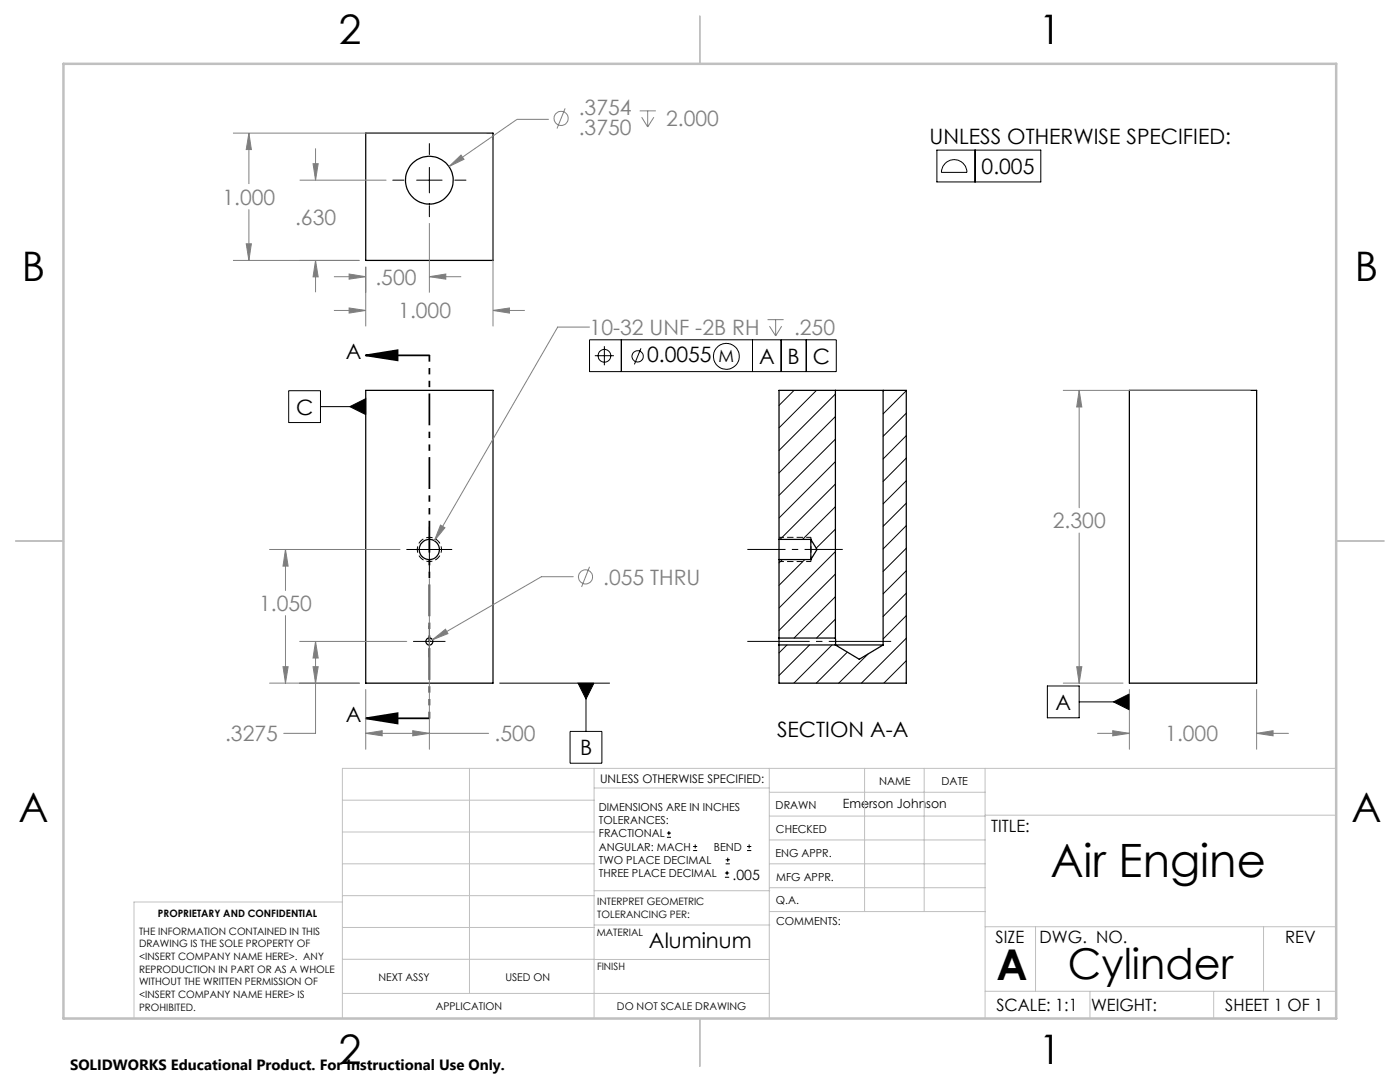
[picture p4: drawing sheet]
<svg xmlns="http://www.w3.org/2000/svg" width="279mm" height="216mm" viewBox="0 0 279 216" stroke-linecap="round" stroke-linejoin="round" font-family="sans-serif">
<g fill="none" stroke="#000" stroke-width=".25">
<path d="M73 26.6h25.4v25.4h-25.4zM73 77.9h25.4v58.4h-25.4zM166.7 77.9h9.5M166.7 77.9h-11.2v29.7M166.7 77.9v49.4M176.2 77.9h4.7v58.4h-25.4v-7.6M176.2 77.9v50.8M225.4 77.9h25.4v58.4h-25.4zM155.5 107.6v4.1M155.5 111.7v15.6M155.5 111.7h6.3M155.5 107.6h6.3"/>
<path d="M161.8 107.6v4.1M161.8 107.6l1.3 2-1.3 2.1M155.5 127.3v1.4M155.5 128.7h11.2M155.5 127.3h11.2M166.7 128.7h9.5M166.7 127.3v1.4M166.7 128.7l4.8 2.9 4.7-2.9"/>
<circle cx="85.7" cy="36" r="4.8"/>
<circle cx="85.7" cy="109.6" r="2.02"/>
<circle cx="85.7" cy="128" r=".7"/>
</g>
<g fill="none" stroke="#000" stroke-width=".2">
<path d="M78.4 35.9h2.2M83.1 35.9h5.1M85.7 28.6v2.3M85.7 33.4v5.1M90.8 35.9h2.2M187 30h20.7v6.3h-20.7zM188.7 32.6a2.55 2.55 0 0 1 2.7-.5 2.55 2.55 0 0 1 1.6 2.3h-5.1a2.79 2.79 0 0 1 .8-1.8zM194.6 30v6.3M85.7 41v2.3M57.6 78h6.4v6.3h-6.4zM117.7 67.8h49.2v6.4h-49.2zM118.7 71h3.8"/>
<path d="M120.6 69.1v3.8M124 67.8v6.4M127.9 69.5l-1.3 3.2M150.2 67.8v6.4M155.9 67.8v6.4M158.5 77.9l-3 3M160.9 67.8v6.4M162.9 77.9l-7.4 7.5M166.7 78.6l-11.2 11.3M176.4 77.9l-.2 .2M180.9 78l-4.7 4.6M64 81.1h9"/>
<path d="M69.8 81.1l3.2-1.5v3.1zM166.7 83.1l-11.2 11.3M166.7 87.6l-11.2 11.2M166.7 92.1l-11.2 11.3M166.7 96.6l-11 11M180.9 82.4l-4.7 4.7M180.9 95.9l-4.7 4.6M180.9 86.9l-4.7 4.7M180.9 91.4l-4.7 4.7M81.1 109.6h9.1M85.7 105.1v9.1M156.1 111.7l-.6 .6"/>
<path d="M160.6 111.7l-5.1 5.1M166.7 101.1l-6.5 6.5M166.7 105.6l-3.8 3.8M166.7 110.1l-11.2 11.2M166.7 114.5l-11.2 11.3M166.7 119.1l-8.2 8.2M180.9 109.4l-4.7 4.6M180.9 100.4l-4.7 4.6M180.9 104.9l-4.7 4.6M180.9 113.9l-4.7 4.6M180.9 118.4l-4.7 4.6M82.4 128h6.5"/>
<path d="M85.7 124.8v6.4M99.7 136.3h22M115.4 136.3h3.1l-1.6 3.2zM116.9 136.3v9.6M157.1 128.7l-1.6 1.6M161.6 128.7l-6.1 6.1M166.1 128.7l-7.7 7.6M166.7 123.5l-3.8 3.8M169.1 130.1l-6.2 6.2M173.2 130.5l-5.8 5.8M180.9 122.8l-4.7 4.7M180.9 127.4l-9 8.9"/>
<path d="M180.9 131.8l-4.5 4.5M209 136.9h6.4v6.3h-6.4zM113.8 145.9h6.3v6.4h-6.3zM215.4 140.1h10M222.2 140.1l3.2-1.6v3.1zM133.1 167.1h.8M133.1 166.2h.8M133.5 165.8v.9M138.3 169.7h.8M138.3 168.9h.8M138.7 168.5v.8M144.7 175h.8"/>
<path d="M144.7 174.2h.8M144.8 172.4h.9M144.8 171.6h.9M145.1 173.8v.8M145.2 171.1v.9M149.1 169.7h.8M149.1 168.9h.8M149.5 168.5v.8"/>
<circle cx="120.6" cy="71" r="1.27"/>
<circle cx="127.3" cy="71.1" r="1.13"/>
<circle cx="145" cy="71.1" r="2.58"/>
</g>
<g fill="none" stroke="#808080" stroke-width=".2">
<path d="M46.5 26.6h50.6M49.7 26.6l.5 3.2h-1.1zM49.7 26.6v10.1M59.8 35.9h17.3M62.5 32.7h1l-.5 3.2zM63 29.6v6.3M89.6 33.2l2.4-2.3 .6 .9zM98.4 27.8v37.3M109.5 23.8h-6.3l-13.6 9.4M112.8 21.6l-1.6 4M127.7 22.1h3.2M128.1 23.4l1.2 1.9"/>
<path d="M129.3 22.1v3.2M130.5 23.4l-1.2 1.9M46.5 52h25.2M49.1 48.6h1.1l-.5 3.4zM49.7 41.8v10.2M63 52l.5 3.2h-1zM63 52v6.3M66.6 55.2h6.4M69.7 54.7l3.3 .5-3.3 .5zM73 53.2v11.9M85.7 55.2l3.3-.5v1zM85.7 44.5v13.9"/>
<path d="M85.7 55.2h6.3M66.6 61.9h6.4M69.7 61.5l3.3 .4-3.3 .6zM98.4 61.9l3.3-.4v1zM98.4 61.9h6.3M117.7 65.3h-6.4l-24.6 42.6M153.2 63.8h3.2M153.6 65.1l1.2 1.9M154.8 63.8v3.2M156 65.1l-1.2 1.9M212.2 77.9h37.3M215.4 77.9l.5 3.3h-1z"/>
<path d="M215.4 77.9v23.4M53.8 109.6h26M57 109.6l.5 3.4h-1zM57 109.6v8.2M85.7 115.5v34M87.9 104.8l.9 .5-2.1 2.6zM114.4 115.1h-6.3l-21.8 12.6M117.7 113.1l-1.6 4M215.4 106.4v29.9M53.8 136.3h17.9M56.5 133h1l-.5 3.3zM57 122.8v13.5"/>
<path d="M59.8 128h21.4M62.5 133h1l-.5 3.3zM63 128l.5 3.3h-1zM63 128v18.3h-6.4M73 137.6v11.9M86.3 127.7l2.6-2.1 .5 .8zM212.2 136.3h11.9M214.9 133h1l-.5 3.3zM225.4 137.6v11.9M250.8 137.6v11.9M73 146.3l3.3-.5v1zM73 146.3h24.5"/>
<path d="M82.4 145.8l3.3 .5-3.3 .5zM219 146.3h6.4M222.1 145.8l3.3 .5-3.3 .5zM250.8 146.3l3.3-.5v1zM250.8 146.3h6.3"/>
<circle cx="112" cy="23.6" r="1.41"/>
<circle cx="116.9" cy="115.1" r="1.4"/>
</g>
<path d="M73 70.9l6.3-1v2zM73 70.9h12.7M73 143.3l6.3-1v2.1zM73 143.3h12.7" fill="none" stroke="#000" stroke-width=".35"/>
<path d="M85.7 112a2.41 2.41 0 0 1-2.1-3.5 2.41 2.41 0 0 1 4.1-.2 2.41 2.41 0 0 1-1.8 3.7h-.2" fill="none" stroke="#000" stroke-width=".2" stroke-dasharray="1.3 .6" stroke-dashoffset=".7" stroke-linecap="butt"/>
<path d="M149.1 109.6h19.1" fill="none" stroke="#000" stroke-width=".2" stroke-dasharray="15.2 1.3 1.3 1.3" stroke-dashoffset="7.6" stroke-linecap="butt"/>
<path d="M177.8 128h-28.7" fill="none" stroke="#000" stroke-width=".2" stroke-dasharray="15.2 1.3 1.3 1.3" stroke-dashoffset="2.8" stroke-linecap="butt"/>
<path d="M85.7 70.9v72.4" fill="none" stroke="#000" stroke-width=".35" stroke-dasharray="6.3 1.3 1.3 1.3 1.3 1.3" stroke-dashoffset="5.1" stroke-linecap="butt"/>
<path d="M161.8 112v-4.8" fill="none" stroke="#000" stroke-width=".2" stroke-dasharray="1.3 .6" stroke-dashoffset=".1" stroke-linecap="butt"/>
<path d="M155.5 107.2h6.3M155.5 112h6.3" fill="none" stroke="#000" stroke-width=".2" stroke-dasharray="1.3 .6" stroke-dashoffset=".3" stroke-linecap="butt"/>
<g fill="none" stroke="#c0c0c0" stroke-width=".2">
<path d="M68.3 159.7h50.3M93.7 153.3v44.9M118.6 153.3v49.9M118.6 157.2h34.9M153.5 153.3v49.9M153.5 158.1h43.1M172.5 153.3v28.6M184.4 153.3v28.6M196.6 153.3v49.9M266.7 153.3h-198.4v49.9M68.3 178.7h50.3M68.3 172.4h50.3"/>
<path d="M68.3 166h50.3M68.3 180h-41.6v23.2M118.6 177.7h35M153.5 167.6h43.1M153.5 162.8h43.1M153.5 172.4h43.1M153.5 177.1h43.1M196.6 162.7h70.1M68.3 198.2h85.2M68.3 191.4l85.2 .1M68.3 185.1h50.3M118.6 184.6h35"/>
<path d="M153.6 181.9h43M196.6 197.8h70.1M196.6 184.9h70.1M206.7 184.9v12.9M217.5 197.8v5.4M242.2 197.8v5.4M252.2 184.9v12.9"/>
</g>
<path d="M139.7 3.2v9.5M3.1 107.9h9.6M266.7 107.9h9.5M139.7 203.2v9.6" fill="none" stroke="#c0c0c0" stroke-width=".25"/>
<path d="M12.7 12.7h254v190.5h-254z" fill="none" stroke="#c0c0c0" stroke-width=".5"/>
<g fill="#000">
<path d="M222.2 140.1l3.2-1.6v3.1z"/>
<path d="M73 70.9l6.3-1v2zM73 143.3l6.3-1v2.1z"/>
</g>
<path d="M73 146.3l3.3-.5v1zM82.4 145.8l3.3 .5-3.3 .5zM56.5 133h1l-.5 3.3zM57 109.6l.5 3.4h-1zM62.5 133h1l-.5 3.3zM63 128l.5 3.3h-1zM86.3 127.7l3.1-1.3-.5-.8zM87.9 104.8l-1.2 3.1 2.1-2.6zM222.1 145.8l3.3 .5-3.3 .5zM250.8 146.3l3.3-.5v1zM214.9 133h1l-.5 3.3zM215.4 77.9l.5 3.3h-1z" fill="#808080"/>
<path d="M115.4 136.3l1.5 3.2 1.6-3.2zM69.8 81.1l3.2 1.6v-3.1z" fill="#000"/>
<path d="M69.7 54.7l3.3 .5-3.3 .5zM85.7 55.2l3.3-.5v1zM69.7 61.5l3.3 .4-3.3 .6zM98.4 61.9l3.3-.4v1zM63 52l.5 3.2h-1zM62.5 32.7h1l-.5 3.2zM49.1 48.6h1.1l-.5 3.4zM49.7 26.6l.5 3.2h-1.1zM89.6 33.2l3-1.4-.6-.9z" fill="#808080"/>
<text font-size="9.2" x="209.6" y="175.1">Air Engine</text>
<g font-size="8.5">
<text x="198.9" y="195.5">A</text>
<text x="213.1" y="195.4">Cylinder</text>
</g>
<g font-size="8.1">
<text x="67.6" y="8.9">2</text>
<text x="207.3" y="8.9">1</text>
<text x="4.4" y="56.2">B</text>
<text x="270.4" y="56.2">B</text>
<text x="3.7" y="164.1">A</text>
<text x="269.7" y="164.1">A</text>
<text x="67.6" y="212.4">2</text>
<text x="207.3" y="212.4">1</text>
</g>
<g font-size="4.2" fill="#808080">
<text x="115.5" y="22.9">.3754</text>
<text x="115.5" y="27">.3750</text>
<text x="132.9" y="25.2">2.000</text>
<text x="44.4" y="40.8">1.000</text>
<text x="58.9" y="45">.630</text>
<text x="74.9" y="56.8">.500</text>
<text x="79.5" y="63.5">1.000</text>
<text x="117.7" y="66.8">10-32 UNF -2B RH</text>
<text x="158.5" y="66.8">.250</text>
<text x="210.1" y="105.4">2.300</text>
<text x="120.4" y="116.6">.055 THRU</text>
<text x="51.7" y="121.9">1.050</text>
<text x="44.9" y="147.9">.3275</text>
<text x="98.7" y="147.9">.500</text>
<text x="232.6" y="147.9">1.000</text>
</g>
<g font-size="4.2">
<text x="185.5" y="28.7">UNLESS OTHERWISE SPECIFIED:</text>
<text x="195.9" y="34.7">0.005</text>
<text x="69" y="71.6">A</text>
<text x="129.1" y="72.3">0.0055</text>
<text x="151.5" y="72.6">A</text>
<text x="157.2" y="72.6">B</text>
<text x="162.2" y="72.6">C</text>
<text x="59.1" y="82.7">C</text>
<text x="210.7" y="141.6">A</text>
<text x="69" y="144.1">A</text>
<text x="155.1" y="147">SECTION A-A</text>
<text x="115.8" y="150.7">B</text>
<text x="129.5" y="189.1">Aluminum</text>
</g>
<g font-size="3.4">
<text x="143.4" y="72.3">M</text>
<text x="197.8" y="166">TITLE:</text>
<text x="198.7" y="188.1">SIZE</text>
<text x="207.5" y="188.1">DWG. NO.</text>
<text x="256.5" y="188.2">REV</text>
<text x="198.8" y="201.7">SCALE: 1:1</text>
<text x="217.7" y="201.8">WEIGHT:</text>
<text x="244.5" y="201.7">SHEET 1 OF 1</text>
</g>
<text font-size="3" x="14" y="213.5">SOLIDWORKS Educational Product. For Instructional Use Only.</text>
<text font-size="2.8" x="146.2" y="175.6">.005</text>
<text font-size="2.5" x="168.2" y="161.3">Emerson Johnson</text>
<text font-size="2.4" x="119.8" y="156.2">UNLESS OTHERWISE SPECIFIED:</text>
<g font-size="2.2">
<text x="119.5" y="161.8">DIMENSIONS ARE IN INCHES</text>
<text x="154.8" y="161.4">DRAWN</text>
<text x="175.4" y="156.6">NAME</text>
<text x="187.9" y="156.7">DATE</text>
<text x="119.5" y="164.4">TOLERANCES:</text>
<text x="119.5" y="167.1">FRACTIONAL</text>
<text x="154.9" y="166.3">CHECKED</text>
<text x="119.5" y="169.7">ANGULAR: MACH</text>
<text x="119.5" y="172.4">TWO PLACE DECIMAL</text>
<text x="142.5" y="169.7">BEND</text>
<text x="154.8" y="170.9">ENG APPR.</text>
<text x="119.5" y="175">THREE PLACE DECIMAL</text>
<text x="154.9" y="175.7">MFG APPR.</text>
<text x="154.9" y="180.4">Q.A.</text>
<text x="154.9" y="184.6">COMMENTS:</text>
</g>
<g font-size="2.1">
<text x="75.5" y="195.7">NEXT ASSY</text>
<text x="100.9" y="195.7">USED ON</text>
<text x="86.9" y="201.5">APPLICATION</text>
<text x="123.1" y="201.6">DO NOT SCALE DRAWING</text>
</g>
<g font-size="2">
<text x="31.5" y="182.9">PROPRIETARY AND CONFIDENTIAL</text>
<text x="119.2" y="180.6">INTERPRET GEOMETRIC</text>
<text x="119.2" y="183.1">TOLERANCING PER:</text>
<text x="27.8" y="186.5">THE INFORMATION CONTAINED IN THIS</text>
<text x="27.8" y="189">DRAWING IS THE SOLE PROPERTY OF</text>
<text x="27.8" y="191.6">&lt;INSERT COMPANY NAME HERE&gt;. ANY</text>
<text x="119.1" y="186.7">MATERIAL</text>
<text x="27.8" y="194.1">REPRODUCTION IN PART OR AS A WHOLE</text>
<text x="27.8" y="196.6">WITHOUT THE WRITTEN PERMISSION OF</text>
<text x="119.1" y="193.5">FINISH</text>
<text x="27.8" y="199.1">&lt;INSERT COMPANY NAME HERE&gt; IS</text>
<text x="27.8" y="201.7">PROHIBITED.</text>
</g>
</svg>
